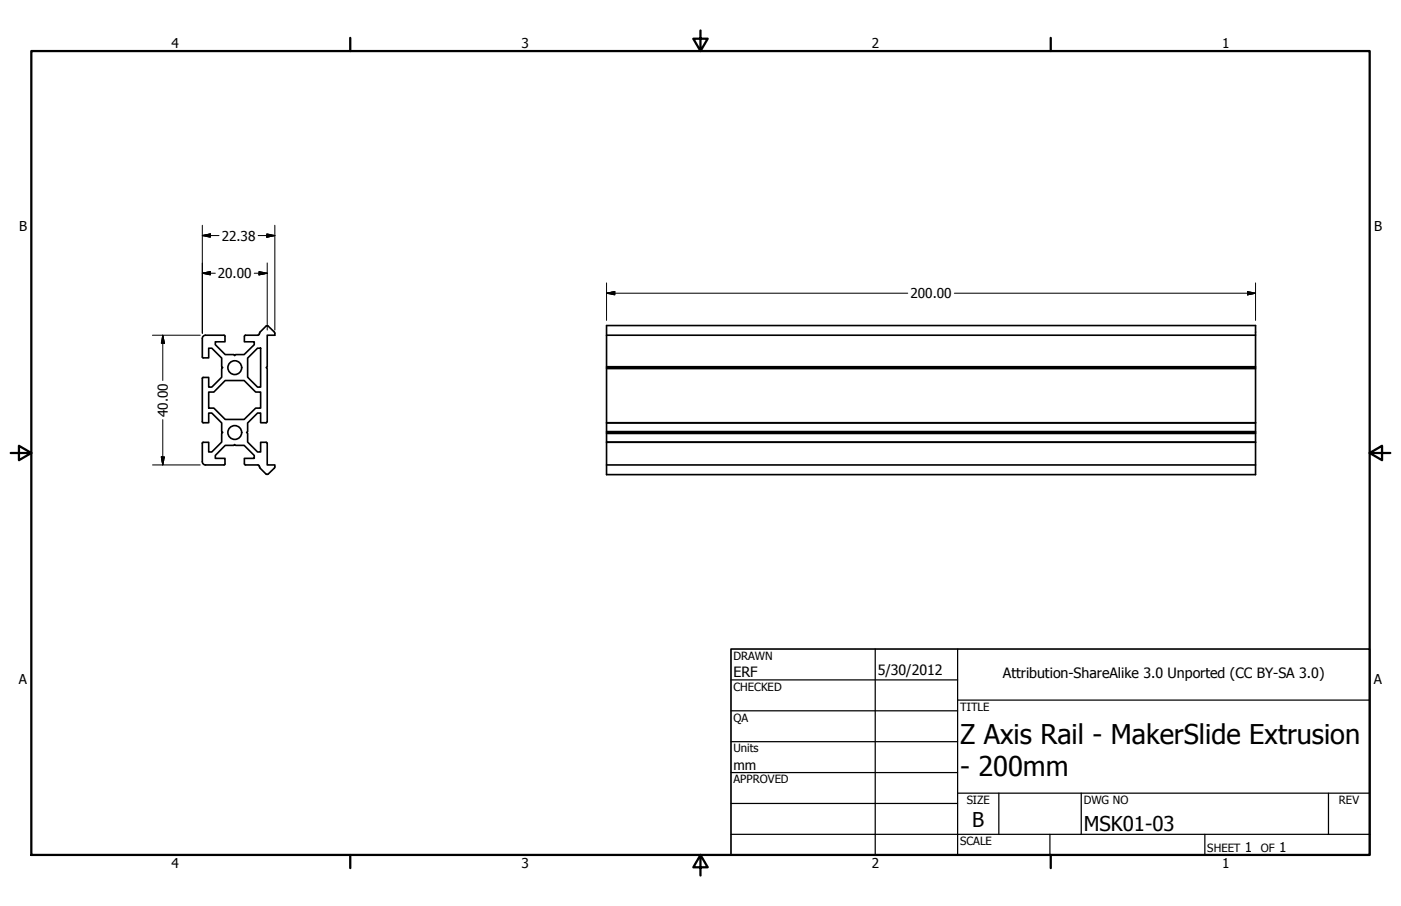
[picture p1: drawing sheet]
<svg xmlns="http://www.w3.org/2000/svg" width="432mm" height="279mm" viewBox="0 0 432 279" stroke-linecap="round" stroke-linejoin="round" font-family="sans-serif">
<!-- layer: Visible (ANSI) -->
<g fill="none" stroke="#000" stroke-width=".51">
<path d="M62.4 104.4v5.8l1.9 .2v-3h1l3 3v2.7l.3 .2-.3 .4v2.6l-3 3.1h-1v-3h-1.7l-.2 .3v13.5l1.9 .2v-3h1l3 3v2.7l.3 .2-.3 .4v2.6l-3 3.1h-1v-3l-1.9 .1v5.9a.99 .99 0 0 0 .9 1l5.9-.1 .1-1.9h-2.9v-.9l3-3.1h2.6l.3-.3 .3 .3h2.6l3.2 3.1v.9h-3.1v1.7M69.3 103.7v1.7h-2.9v.9l3 3h2.6l.3 .4 .3-.4h2.6l3.2-3v-.9h-3.1v-1.7M69.3 103.7l-.2-.3h-5.8a.99 .99 0 0 0-.9 1M76.3 110.4l3.1-3h.9v12h-.9l-3.1-3.1zM82 100.6l-1.9 1.8-.4 .9-4.1 .1-.2 .3M82 100.6h.7M82.7 100.6l1.9 1.8 .1 1h-2.3v9.7l-.4 .2 .4 .4v16.3M186.9 100.4h200.1v46h-200.1zM186.9 103.4h200.1M186.9 113.7h200.1M186.9 113.1h200.1M186.9 113.3h200.1"/>
<path d="M64.3 120.9h1.6l3.5-3.6h5.8l3.6 3.6h1.5v5h-1.5l-3.6 3.4h-5.8l-3.5-3.4h-1.6zM82 136.4l.3 .3M82 130.4h-1.7v-3h-.9l-3.1 3v2.7l-.3 .2 .3 .4v2.6l3.1 3.1h.9v-3h1.7M82.3 130.1l-.3 .3M82.4 136.7v6.7h2.3v.6M186.9 136.4h200.1M186.9 136.3h200.1M186.9 133.7h200.1M186.9 133.3h200.1M186.9 133.1h200.1M186.9 130.4h200.1M75.4 143.1l.3 .3h3.7l.5 .2v.4"/>
<path d="M80 144l2 2.2 .4 .1 2.3-2.3M186.9 143.4h200.1"/>
<circle cx="72.4" cy="113.4" r="2.13"/>
<circle cx="72.4" cy="133.4" r="2.13"/>
</g>
<!-- layer: Border (ANSI) -->
<path d="M9.7 15.7h412.4v248h-412.4zM107.9 11.7v4M215.9 9.4v6.3l-2.2-3.8h4.4l-2.2 3.8M323.8 11.7v4M3.3 139.7h6.4l-3.9-2.2v4.4l3.9-2.2M422.1 139.7l3.9 2.2v-4.4l-3.9 2.2h6.4M107.9 263.7v4M215.9 263.7l2.2 3.8h-4.4l2.2-3.8v6.3M323.8 263.7v4" fill="none" stroke="#000" stroke-width=".7"/>
<!-- layer: Title (ANSI) -->
<g fill="none" stroke="#000" stroke-width=".38">
<path d="M225.3 209.7h69.8M225.3 219.2h69.8M269.7 200.2v63.5M295.1 215.9h127M295.1 200.2v63.5M225.3 228.7h69.8M225.3 238.3h69.8M225.3 257.3h196.8M225.3 247.8h69.8M295.1 244.6h127M307.8 244.6v12.7M323.6 257.3v6.4"/>
<path d="M333.2 244.6v12.7M371.3 257.3v6.4M409.4 244.6v12.7"/>
</g>
<path d="M225.3 200.2h196.8v63.5h-196.8z" fill="none" stroke="#000" stroke-width=".51"/>
<!-- layer: Dimension (ANSI) -->
<g fill="none" stroke="#000" stroke-width=".31">
<path d="M62.4 72.6l2.4-.5v1.1zM62.4 69.5v33.3M62.4 72.6h5.1M79.6 72.6h5.1M82.2 72.1l2.5 .5-2.5 .6zM84.7 69.5v32.3M62.4 84.3l2.4-.5v1zM62.4 84.3h4M78.4 84.3h4M79.8 83.8l2.6 .5-2.6 .5zM82.4 81.1v20.7M186.9 90.4l2.6-.5v1z"/>
<path d="M186.9 90.4h92.9M186.9 87.2v11.6M294.1 90.4h92.9M384.5 89.9l2.5 .5-2.5 .5zM387 87.2v11.6M47 103.4h14.7M50.2 103.4l.5 2.5h-1zM50.2 103.4v13.9M50.2 129.4v14M47 143.4h14.7M49.7 140.9h1l-.5 2.5z"/>
</g>
<g fill="#000" stroke="#000" stroke-width=".31">
<path d="M62.4 72.6l2.4-.5zM62.4 72.6l2.4-.5v1.1zM82.2 73.2l2.5-.6zM82.2 72.1l2.5 .5-2.5 .6zM62.4 84.3l2.4-.5zM62.4 84.3l2.4-.5v1zM79.8 84.8l2.6-.5zM79.8 83.8l2.6 .5-2.6 .5zM186.9 90.4l2.6-.5zM186.9 90.4l2.6-.5v1zM384.5 90.9l2.5-.5zM384.5 89.9l2.5 .5-2.5 .5z"/>
<path d="M50.2 103.4l.5 2.5zM50.2 103.4l.5 2.5h-1zM49.7 140.9l.5 2.5zM49.7 140.9h1l-.5 2.5z"/>
</g>
<g font-size="8.4">
<text x="295.9" y="229.4">Z Axis Rail - MakerSlide Extrusion</text>
<text x="295.9" y="239.5">- 200mm</text>
</g>
<g font-size="6.3">
<text x="299.7" y="255.1">B</text>
<text x="334" y="256.4">MSK01-03</text>
</g>
<g font-size="4.4">
<text x="226.1" y="208.9">ERF</text>
<text x="270.5" y="208.2">5/30/2012</text>
<text x="309.1" y="209.2">Attribution-ShareAlike 3.0 Unported (CC BY-SA 3.0)</text>
</g>
<g font-size="4.2">
<text x="52.8" y="14.7">4</text>
<text x="160.8" y="14.7">3</text>
<text x="268.7" y="14.7">2</text>
<text x="376.7" y="14.7">1</text>
<text x="5.9" y="71.4">B</text>
<text x="423.5" y="71.4">B</text>
<text x="68.3" y="74.2">22.38</text>
<text x="67.1" y="85.8">20.00</text>
<text x="280.6" y="91.9">200.00</text>
<text x="51.7" y="128.6" transform="rotate(-90 51.7 128.6)">40.00</text>
<text x="5.8" y="211.1">A</text>
<text x="423.4" y="211.1">A</text>
<text x="226.1" y="237.5">mm</text>
<text x="383.7" y="262.8">1</text>
<text x="394.2" y="262.8">1</text>
<text x="52.8" y="267.7">4</text>
<text x="160.8" y="267.7">3</text>
<text x="268.7" y="267.7">2</text>
<text x="376.7" y="267.7">1</text>
</g>
<g font-size="3.5">
<text x="226.1" y="203.5">DRAWN</text>
<text x="226.1" y="213">CHECKED</text>
<text x="295.9" y="219.2">TITLE</text>
<text x="226.1" y="222.6">QA</text>
<text x="226.1" y="232">Units</text>
<text x="226.1" y="241.6">APPROVED</text>
<text x="297.9" y="248">SIZE</text>
<text x="334" y="248">DWG NO</text>
<text x="412.7" y="247.9">REV</text>
<text x="295.9" y="260.7">SCALE</text>
<text x="372.1" y="262.8">SHEET</text>
<text x="388.6" y="262.8">OF</text>
</g>
</svg>
